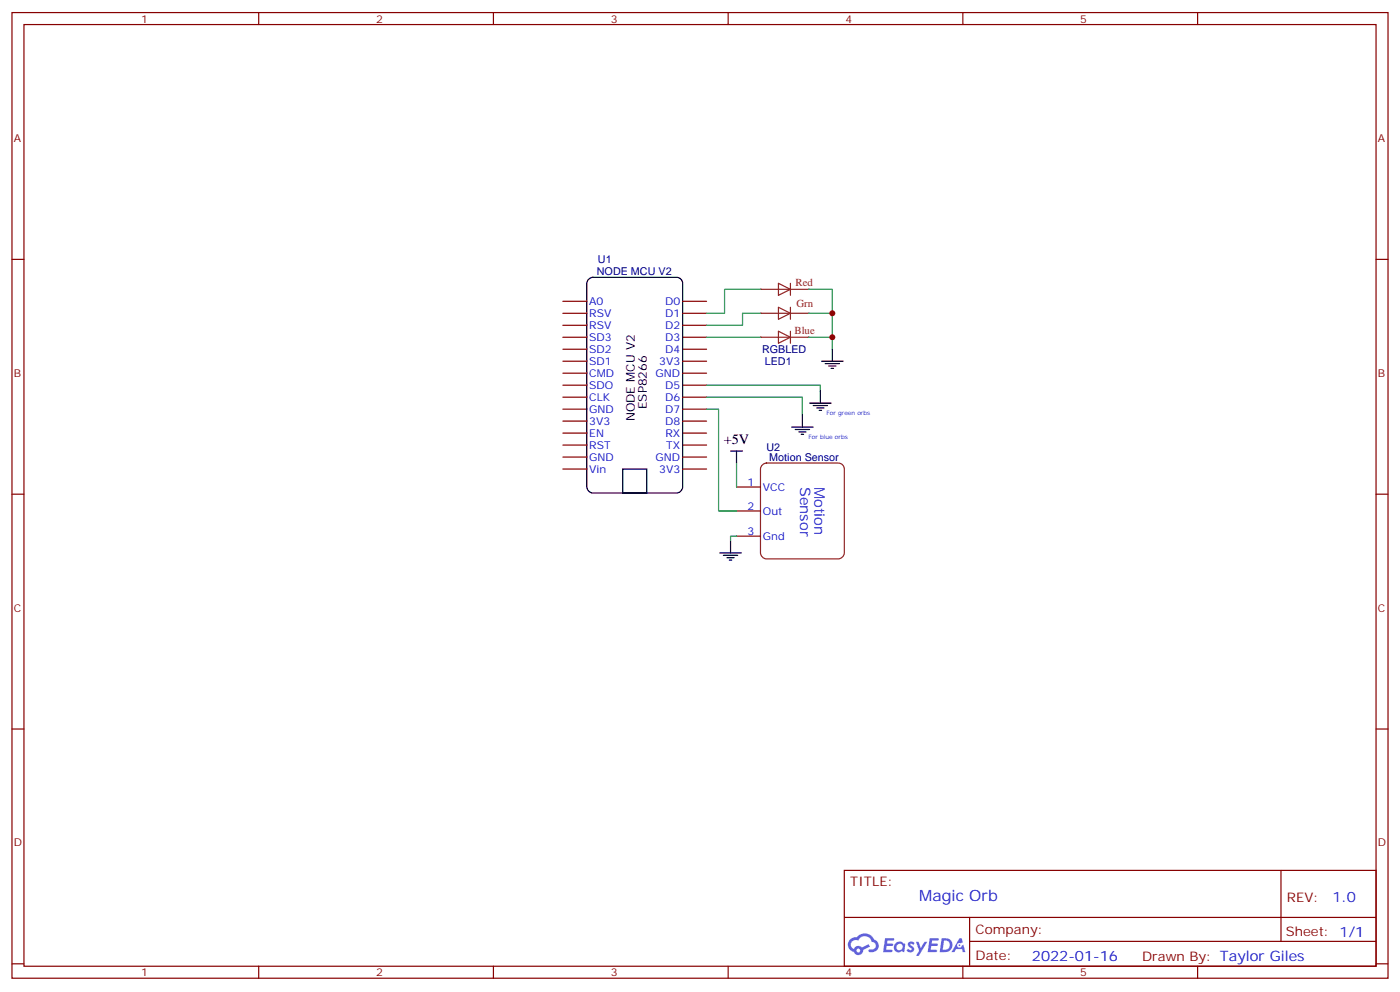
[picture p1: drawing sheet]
<svg xmlns="http://www.w3.org/2000/svg" width="412mm" height="292mm" viewBox="0 0 412 292" stroke-linecap="round" stroke-linejoin="round" font-family="sans-serif">
<g fill="none" stroke="#870000" stroke-width=".35">
<path d="M3.5 3.7h405.4v284.3h-405.4zM7.1 7.2h398.2v277.3h-398.2zM76.2 3.7v3.5M145.3 3.7v3.5M214.5 3.7v3.5M283.6 3.7v3.5M352.8 3.7v3.5M3.5 76.4h3.6M405.3 76.4h3.6M3.5 145.5h3.6M405.3 145.5h3.6M3.5 214.7h3.6"/>
<path d="M405.3 214.7h3.6M248.7 256.3h156.6v28.2h-156.6zM377.3 256.3v20.9M248.7 270.1h156.5M285.6 277.2h119.6M285.6 270.1v14.2M3.5 283.8h3.6M76.2 284.5v3.5M145.3 284.5v3.5M214.5 284.5v3.5M283.6 284.5v3.5M352.8 284.5v3.5"/>
<path d="M405.3 283.8h3.6"/>
</g>
<g fill="#5487ff">
<path d="M267.7 277.5a1.22 1.22 0 0 1 1.7 .2l-.4 .6a.47 .47 0 0 0-.3-.4 .47 .47 0 0 0-.5 .2l.1 .2a1.14 1.14 0 0 1 .8 1.8 1.14 1.14 0 0 1-1.9 0l-.2-.2 .5-.6 .7 .5a.29 .29 0 0 0 .3-.3 .29 .29 0 0 0-.2-.3 1.04 1.04 0 0 1-.6-1.7z"/>
<path d="M260.7 276.2h2.4l.3 .2-.2 .5-1.8 .1-.1 .8h1.5l.3 .4-.3 .4h-1.6l-.2 1.1h1.7l.2 .3-.2 .3-2.6 .1z"/>
<path d="M273.8 276.2h2.4l.3 .2-.1 .5-1.8 .1-.2 .8h1.6l.3 .4-.4 .4-1.6-.1-.1 1.1 1.7 .1 .2 .3-.2 .3-2.6 .1z"/>
<path d="M282.6 276.2h.7l.3 1.3-.6 .3a.69 .69 0 0 0-1 .3 .69 .69 0 0 0 .4 .9 .69 .69 0 0 0 .9-.6l.5-.2 .6 2.2h-.8l-.2-.9h-1.8l-.5 .9h-.8z"/>
<path d="M269.8 277.3h.8l.6 1.8 1.1-1.8h.9l-2.6 4.2h-.8l.9-1.5z"/>
<path d="M277.4 276.2l-.6 4.2h1.3a2.11 2.11 0 0 0 2.5-2.1 2.11 2.11 0 0 0-2.5-2.1zM278.1 277a1.39 1.39 0 0 1 1.7 1.4 1.39 1.39 0 0 1-1.8 1.2h-.3z"/>
<path d="M263.7 277.8a1.54 1.54 0 0 0-.1 2.2 1.54 1.54 0 0 0 2.2 .1l.6 .3 .3-2.3-.2-.3h-.4a1.49 1.49 0 0 0-2.4 0zM264 278.8a.94 .94 0 0 1 1.8 0 .94 .94 0 0 1-1.8 0z"/>
<path d="M250.4 276.6a2.18 2.18 0 0 0 1.1 3.7 1.44 1.44 0 0 0 1.6 .9 1.44 1.44 0 0 0 1.2-1.4l2-1.1-.5-.7-1.9 1a1.47 1.47 0 0 0-2.4 .4 1.39 1.39 0 0 1-.7-1.9 1.39 1.39 0 0 1 2-.5 2.12 2.12 0 0 1 2.2-1.3 2.12 2.12 0 0 1 1.9 1.7 1.14 1.14 0 0 1 1.1 1.4 1.14 1.14 0 0 1-1.7 .7 .43 .43 0 0 0-.5 .4 .43 .43 0 0 0 .4 .5 1.98 1.98 0 0 0 2.5-1.2 1.98 1.98 0 0 0-1.2-2.6 3.1 3.1 0 0 0-5.3-.6l-.9 .1zM252.3 279.9a.55 .55 0 0 1 1.1 0 .55 .55 0 0 1-1.1 0z"/>
<circle cx="282.6" cy="278.3" r=".26"/>
</g>
<g fill="none" stroke="#870000" stroke-width=".35">
<path d="M165.8 99.3h7.1M165.8 88.7h7.1M165.8 92.3h7.1M165.8 95.8h7.1M201.1 99.3h7M201.1 88.7h7M201.1 92.3h7M201.1 95.8h7M165.8 113.4h7.1M165.8 102.8h7.1M165.8 106.4h7.1M165.8 109.9h7.1"/>
<path d="M165.8 116.9h7.1M201.1 113.4h7M201.1 102.8h7M201.1 106.4h7M201.1 109.9h7M201.1 116.9h7M165.8 127.5h7.1M165.8 120.5h7.1M165.8 131.1h7.1M165.8 138.1h7.1M165.8 124h7.1M165.8 134.6h7.1"/>
<path d="M201.1 127.5h7M201.1 120.5h7M201.1 131.1h7M201.1 138.1h7M201.1 124h7M201.1 134.6h7M217 150.5h7M217 143.4h7M217 157.9h7"/>
</g>
<path d="M173.4 82.2l1.2-.5h24.7a1.76 1.76 0 0 1 1.8 1.7v60a1.89 1.89 0 0 1-1.8 1.8h-24.7a1.89 1.89 0 0 1-1.7-1.8v-60zM183.4 138.1h7.1v7.1h-7.1zM215.2 159.3v3.5M212 162.8h6.4M213.1 163.5h4.2M214.1 164.2h2.2M214.8 164.9h.7" fill="none" stroke="#000" stroke-width=".35"/>
<path d="M224 85.2h14.1M224 92.3h14.1M224 99.3h14.1M229.3 83.4l3.5 1.8-3.5 1.8zM229.3 90.5l3.5 1.8-3.5 1.7zM229.3 97.5l3.5 1.8-3.5 1.8zM232.8 83.4v3.6M232.8 90.5v3.5M232.8 97.5v3.6M224.6 136.9l1.2-.6h21.1a1.76 1.76 0 0 1 1.8 1.8v24.7a1.89 1.89 0 0 1-1.8 1.8h-21.1a1.89 1.89 0 0 1-1.8-1.8v-24.7z" fill="none" stroke="#8c2424" stroke-width=".35"/>
<g fill="#8c2424">
<circle cx="238.1" cy="85.2" r=".18"/>
<circle cx="238.1" cy="92.3" r=".18"/>
<circle cx="224" cy="92.3" r=".18"/>
<circle cx="238.1" cy="99.3" r=".18"/>
<circle cx="224" cy="85.2" r=".18"/>
<circle cx="224" cy="99.3" r=".18"/>
</g>
<path d="M208.1 99.3h15.9M224 92.3h-5.3v3.5h-10.6M224 85.2h-10.6v7.1h-5.3M238.1 85.2h7.1v17.6M238.1 99.3h7.1M238.1 92.3h7.1M208.1 113.4h33.6v1.8M208.1 116.9h28.3v5.3M208.1 120.5h3.6v30h5.3M217 136.3v7.1M217 157.9h-1.8v1.4" fill="none" stroke="#008700" stroke-width=".35"/>
<g fill="none" stroke="#000" stroke-width=".35">
<path d="M238.5 118.7h6.3M239.5 119.4h4.3M241.7 115.2v3.5M242 106.4h6.4M243.1 107.1h4.2M244.1 107.8h2.1M244.8 108.5h.7M245.2 102.8v3.6M215.2 132.8h3.5M217 132.8v3.5M233.2 125.8h6.3M234.2 126.5h4.3"/>
<path d="M235.3 127.2h2.1M236 127.9h.7M236.4 122.2v3.6M240.6 120.1h2.1M241.3 120.8h.7"/>
</g>
<g fill="#c00">
<circle cx="245.2" cy="92.3" r=".88"/>
<circle cx="245.2" cy="99.3" r=".88"/>
</g>
<text font-size="4.6" fill="#00f" x="270.8" y="265.3">Magic Orb</text>
<text font-size="4.2" x="213.2" y="130.7">+5V</text>
<g font-size="4.2" fill="#00f">
<text x="235.7" y="143.4" transform="rotate(90 235.7 143.4)">Sensor</text>
<text x="239.9" y="143.4" transform="rotate(90 239.9 143.4)">Motion</text>
<text x="392.5" y="265.6">1.0</text>
<text x="304" y="282.9">2022-01-16</text>
</g>
<g font-size="3.9" fill="#800">
<text x="250.5" y="260.9">TITLE:</text>
<text x="379.1" y="265.6">REV:</text>
<text x="287.4" y="275.1">Company:</text>
<text x="378.7" y="275.7">Sheet: 1/1</text>
<text x="287.4" y="282.8">Date:</text>
<text x="336.4" y="282.8">Drawn By: Taylor Giles</text>
</g>
<g font-size="3.5">
<text x="187" y="124" transform="rotate(-90 187 124)">NODE MCU V2</text>
<text x="190.5" y="120.5" transform="rotate(-90 190.5 120.5)">ESP8266</text>
</g>
<g font-size="3.2" fill="#800">
<text x="41.6" y="6.7">1</text>
<text x="110.8" y="6.7">2</text>
<text x="179.9" y="6.7">3</text>
<text x="249.1" y="6.7">4</text>
<text x="318.2" y="6.7">5</text>
<text x="4.1" y="41.8">A</text>
<text x="405.9" y="41.8">A</text>
<text x="4.1" y="110.9">B</text>
<text x="405.9" y="110.9">B</text>
<text x="4.1" y="180.1">C</text>
<text x="405.9" y="180.1">C</text>
<text x="4.1" y="249.2">D</text>
<text x="405.9" y="249.2">D</text>
<text x="41.6" y="287.5">1</text>
<text x="110.8" y="287.5">2</text>
<text x="179.9" y="287.5">3</text>
<text x="249.1" y="287.5">4</text>
<text x="318.2" y="287.5">5</text>
</g>
<g font-size="3.2" fill="#000080">
<text x="176.1" y="77.5">U1</text>
<text x="175.8" y="81">NODE MCU V2</text>
<text x="224.5" y="103.9">RGBLED</text>
<text x="225.3" y="107.5">LED1</text>
<text x="225.8" y="132.8">U2</text>
<text x="226.6" y="135.7">Motion Sensor</text>
</g>
<g font-size="3.2" fill="#00f">
<text x="173.6" y="89.8">A0</text>
<text x="195.9" y="89.8">D0</text>
<text x="173.6" y="93.3">RSV</text>
<text x="195.9" y="93.3">D1</text>
<text x="173.6" y="96.8">RSV</text>
<text x="173.6" y="100.4">SD3</text>
<text x="195.9" y="100.4">D3</text>
<text x="195.9" y="96.8">D2</text>
<text x="173.6" y="103.9">SD2</text>
<text x="173.6" y="107.4">SD1</text>
<text x="194.2" y="107.4">3V3</text>
<text x="195.9" y="103.9">D4</text>
<text x="173.6" y="110.9">CMD</text>
<text x="193.1" y="110.9">GND</text>
<text x="173.6" y="114.5">SDO</text>
<text x="173.6" y="118">CLK</text>
<text x="195.9" y="114.5">D5</text>
<text x="195.9" y="118">D6</text>
<text x="173.6" y="121.5">GND</text>
<text x="173.6" y="125.1">3V3</text>
<text x="195.9" y="125.1">D8</text>
<text x="195.9" y="121.5">D7</text>
<text x="173.6" y="128.6">EN</text>
<text x="196" y="128.6">RX</text>
<text x="173.6" y="132.1">RST</text>
<text x="173.6" y="135.6">GND</text>
<text x="193.1" y="135.6">GND</text>
<text x="196.2" y="132.1">TX</text>
<text x="173.6" y="139.2">Vin</text>
<text x="194.2" y="139.2">3V3</text>
<text x="220.2" y="143.1">1</text>
<text x="224.7" y="144.5">VCC</text>
<text x="220.2" y="150.1">2</text>
<text x="224.7" y="151.5">Out</text>
<text x="220.2" y="157.5">3</text>
<text x="224.7" y="158.9">Gnd</text>
</g>
<g font-size="3.2" fill="#8d2323">
<text x="234.4" y="84.2">Red</text>
<text x="234.6" y="90.5">Grn</text>
<text x="234" y="98.3">Blue</text>
</g>
<g font-size="1.8" fill="#00f">
<text x="243.4" y="122.2">For green orbs</text>
<text x="238.1" y="129.3">For blue orbs</text>
</g>
</svg>
